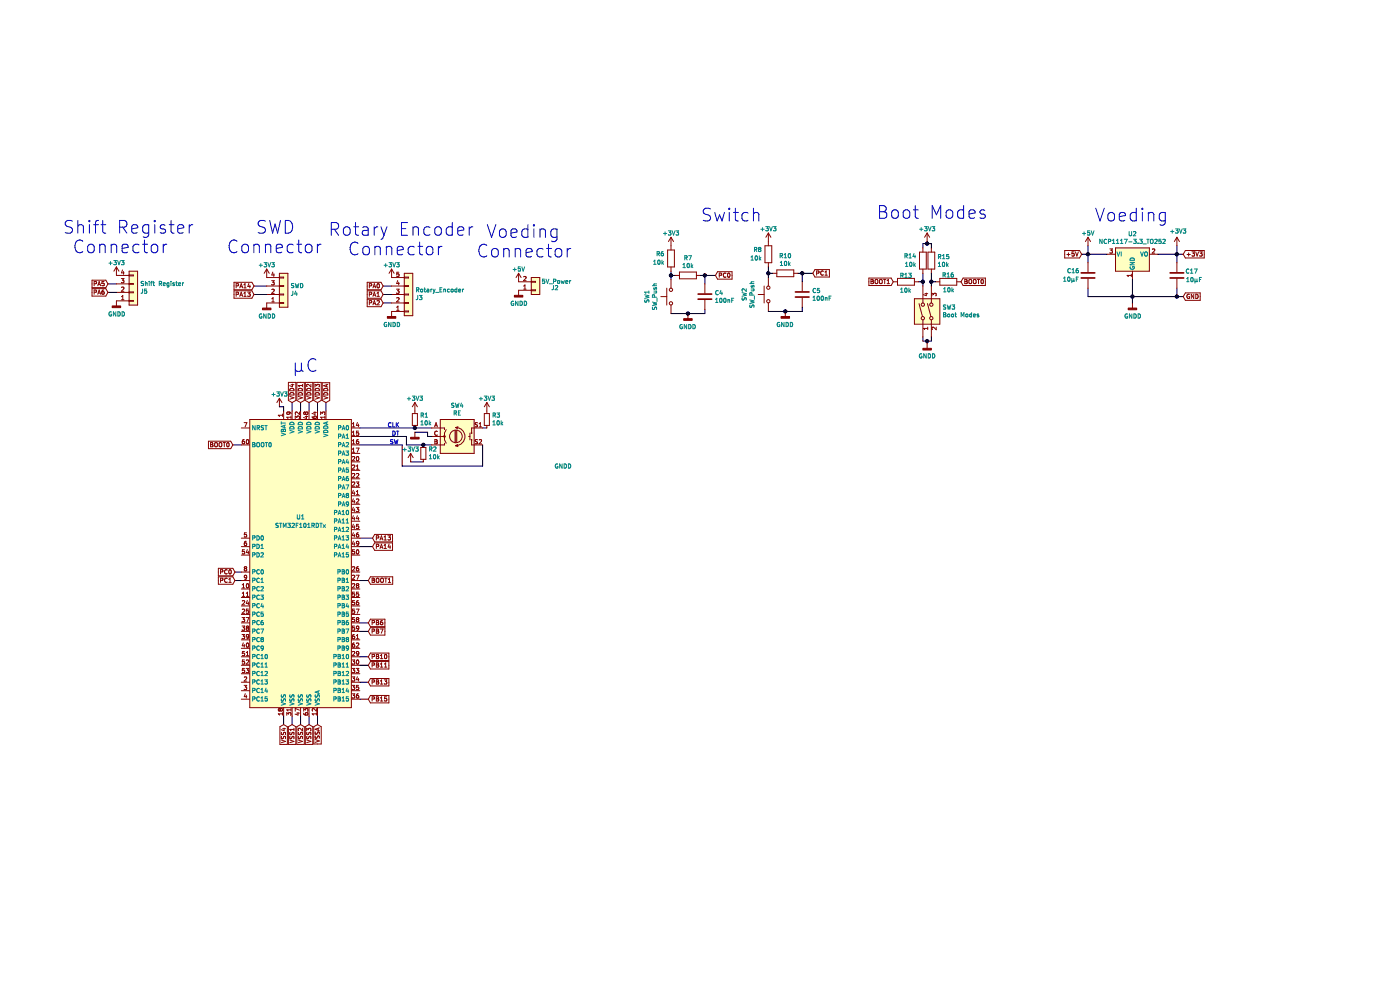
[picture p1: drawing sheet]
EESchema Schematic File Version 4
EELAYER 30 0
EELAYER END
$Descr A3 16535 11693
encoding utf-8
Sheet 1 1
Title ""
Date ""
Rev ""
Comp ""
Comment1 ""
Comment2 ""
Comment3 ""
Comment4 ""
$EndDescr
$Comp
L MCU_ST_STM32F1:STM32F101RDTx U1
U 1 1
P 3550 6650
F 0 "U1" H 3550 7200 50  0000 C CNN
F 1 "STM32F101RDTx" H 3550 7100 50  0000 C CNN
F 2 "Package_QFP:LQFP-64_10x10mm_P0.5mm" H 2950 4950 50  0001 R CNN
F 3 "http://www.st.com/st-web-ui/static/active/en/resource/technical/document/datasheet/CD00191174.pdf" H 3550 6650 50  0001 C CNN
	1    3550 6650
	1    0    0    -1  
$EndComp
Text GLabel 3450 4750 1    50   Input ~ 0
VDD4
Text GLabel 3550 4750 1    50   Input ~ 0
VDD1
Text GLabel 3650 4750 1    50   Input ~ 0
VDD2
Text GLabel 3750 4750 1    50   Input ~ 0
VDD3
Text GLabel 3650 8550 3    50   Input ~ 0
VSS3
Text GLabel 3550 8550 3    50   Input ~ 0
VSS2
Text GLabel 3450 8550 3    50   Input ~ 0
VSS1
Text GLabel 3350 8550 3    50   Input ~ 0
VSS4
Text GLabel 2750 5250 0    50   Input ~ 0
BOOT0
Wire Wire Line
	3350 4850 3350 4800
Text GLabel 4350 6850 2    50   Input ~ 0
BOOT1
Wire Wire Line
	4250 6850 4350 6850
Text GLabel 4350 7350 2    50   Input ~ 0
PB6
Wire Wire Line
	4350 7350 4250 7350
Text GLabel 4350 7450 2    50   Input ~ 0
PB7
Wire Wire Line
	4350 7450 4250 7450
Wire Wire Line
	4350 7750 4250 7750
Wire Wire Line
	4350 7850 4250 7850
Wire Wire Line
	2750 5250 2850 5250
Text GLabel 11350 3325 2    50   Input ~ 0
BOOT0
Text GLabel 10550 3325 0    50   Input ~ 0
BOOT1
$Comp
L Device:R R16
U 1 1
P 11200 3325
F 0 "R16" V 11275 3250 50  0000 L CNN
F 1 "10k" V 11100 3250 50  0000 L CNN
F 2 "Resistor_SMD:R_0805_2012Metric_Pad1.20x1.40mm_HandSolder" V 11130 3325 50  0001 C CNN
F 3 "~" H 11200 3325 50  0001 C CNN
	1    11200 3325
	0    -1   -1   0   
$EndComp
$Comp
L Device:R R13
U 1 1
P 10700 3325
F 0 "R13" V 10625 3250 50  0000 L CNN
F 1 "10k" V 10800 3250 50  0000 L CNN
F 2 "Resistor_SMD:R_0805_2012Metric_Pad1.20x1.40mm_HandSolder" V 10630 3325 50  0001 C CNN
F 3 "~" H 10700 3325 50  0001 C CNN
	1    10700 3325
	0    1    1    0   
$EndComp
$Comp
L Switch:SW_Push SW1
U 1 1
P 7925 3500
F 0 "SW1" H 7925 3785 50  0000 C CNN
F 1 "SW_Push" H 7925 3694 50  0000 C CNN
F 2 "Connector_PinHeader_2.54mm:PinHeader_1x02_P2.54mm_Vertical" H 7925 3700 50  0001 C CNN
F 3 "~" H 7925 3700 50  0001 C CNN
	1    7925 3500
	0    -1   -1   0   
$EndComp
$Comp
L Device:R R6
U 1 1
P 7925 3050
F 0 "R6" H 8000 3000 50  0000 L CNN
F 1 "10k" H 8000 3100 50  0000 L CNN
F 2 "Resistor_SMD:R_0805_2012Metric_Pad1.20x1.40mm_HandSolder" V 7855 3050 50  0001 C CNN
F 3 "~" H 7925 3050 50  0001 C CNN
	1    7925 3050
	-1   0    0    1   
$EndComp
$Comp
L Device:R R7
U 1 1
P 8125 3250
F 0 "R7" V 7918 3250 50  0000 C CNN
F 1 "10k" V 8009 3250 50  0000 C CNN
F 2 "Resistor_SMD:R_0805_2012Metric_Pad1.20x1.40mm_HandSolder" V 8055 3250 50  0001 C CNN
F 3 "~" H 8125 3250 50  0001 C CNN
	1    8125 3250
	0    1    1    0   
$EndComp
Wire Wire Line
	7925 3300 7925 3250
Wire Wire Line
	7925 3250 7975 3250
Wire Wire Line
	8275 3250 8325 3250
$Comp
L Device:C C4
U 1 1
P 8325 3500
F 0 "C4" H 8440 3546 50  0000 L CNN
F 1 "100nF" H 8440 3455 50  0000 L CNN
F 2 "Capacitor_SMD:C_0805_2012Metric_Pad1.18x1.45mm_HandSolder" H 8363 3350 50  0001 C CNN
F 3 "~" H 8325 3500 50  0001 C CNN
	1    8325 3500
	1    0    0    -1  
$EndComp
Wire Wire Line
	8325 3350 8325 3250
Connection ~ 8325 3250
Wire Wire Line
	8325 3650 8325 3700
Wire Wire Line
	8325 3700 8125 3700
$Comp
L power:+3V3 #PWR013
U 1 1
P 7925 2900
F 0 "#PWR013" H 7925 2750 50  0001 C CNN
F 1 "+3V3" H 7925 3050 50  0000 C CNN
F 2 "" H 7925 2900 50  0001 C CNN
F 3 "" H 7925 2900 50  0001 C CNN
	1    7925 2900
	-1   0    0    -1  
$EndComp
$Comp
L power:GNDD #PWR014
U 1 1
P 8125 3700
F 0 "#PWR014" H 8125 3450 50  0001 C CNN
F 1 "GNDD" H 8129 3545 50  0000 C CNN
F 2 "" H 8125 3700 50  0001 C CNN
F 3 "" H 8125 3700 50  0001 C CNN
	1    8125 3700
	-1   0    0    -1  
$EndComp
Connection ~ 8125 3700
Wire Wire Line
	8125 3700 7925 3700
Text GLabel 8450 3250 2    50   Input ~ 0
PC0
Wire Wire Line
	8450 3250 8325 3250
$Comp
L Switch:SW_Push SW2
U 1 1
P 9075 3475
F 0 "SW2" H 9075 3760 50  0000 C CNN
F 1 "SW_Push" H 9075 3669 50  0000 C CNN
F 2 "Connector_PinHeader_2.54mm:PinHeader_1x02_P2.54mm_Vertical" H 9075 3675 50  0001 C CNN
F 3 "~" H 9075 3675 50  0001 C CNN
	1    9075 3475
	0    -1   -1   0   
$EndComp
$Comp
L Device:R R8
U 1 1
P 9075 3000
F 0 "R8" H 9150 2950 50  0000 L CNN
F 1 "10k" H 9150 3050 50  0000 L CNN
F 2 "Resistor_SMD:R_0805_2012Metric_Pad1.20x1.40mm_HandSolder" V 9005 3000 50  0001 C CNN
F 3 "~" H 9075 3000 50  0001 C CNN
	1    9075 3000
	-1   0    0    1   
$EndComp
$Comp
L Device:R R10
U 1 1
P 9275 3225
F 0 "R10" V 9068 3225 50  0000 C CNN
F 1 "10k" V 9159 3225 50  0000 C CNN
F 2 "Resistor_SMD:R_0805_2012Metric_Pad1.20x1.40mm_HandSolder" V 9205 3225 50  0001 C CNN
F 3 "~" H 9275 3225 50  0001 C CNN
	1    9275 3225
	0    1    1    0   
$EndComp
Wire Wire Line
	9075 3225 9125 3225
Wire Wire Line
	9425 3225 9475 3225
$Comp
L Device:C C5
U 1 1
P 9475 3475
F 0 "C5" H 9590 3521 50  0000 L CNN
F 1 "100nF" H 9590 3430 50  0000 L CNN
F 2 "Capacitor_SMD:C_0805_2012Metric_Pad1.18x1.45mm_HandSolder" H 9513 3325 50  0001 C CNN
F 3 "~" H 9475 3475 50  0001 C CNN
	1    9475 3475
	1    0    0    -1  
$EndComp
Wire Wire Line
	9475 3325 9475 3225
Connection ~ 9475 3225
Wire Wire Line
	9475 3625 9475 3675
Wire Wire Line
	9475 3675 9275 3675
$Comp
L power:+3V3 #PWR016
U 1 1
P 9075 2850
F 0 "#PWR016" H 9075 2700 50  0001 C CNN
F 1 "+3V3" H 9075 3000 50  0000 C CNN
F 2 "" H 9075 2850 50  0001 C CNN
F 3 "" H 9075 2850 50  0001 C CNN
	1    9075 2850
	-1   0    0    -1  
$EndComp
$Comp
L power:GNDD #PWR019
U 1 1
P 9275 3675
F 0 "#PWR019" H 9275 3425 50  0001 C CNN
F 1 "GNDD" H 9279 3520 50  0000 C CNN
F 2 "" H 9275 3675 50  0001 C CNN
F 3 "" H 9275 3675 50  0001 C CNN
	1    9275 3675
	-1   0    0    -1  
$EndComp
Connection ~ 9275 3675
Wire Wire Line
	9275 3675 9075 3675
Text GLabel 9600 3225 2    50   Input ~ 0
PC1
Wire Wire Line
	9600 3225 9475 3225
Wire Wire Line
	9075 3275 9075 3225
Wire Wire Line
	10900 3325 10850 3325
Text Notes 8275 2625 0    150  ~ 0
Switch \n
$Comp
L Device:C C16
U 1 1
P 12850 3250
F 0 "C16" H 13100 3200 50  0000 R CNN
F 1 "10µF" H 13150 3300 50  0000 R CNN
F 2 "Capacitor_SMD:C_0805_2012Metric_Pad1.18x1.45mm_HandSolder" H 12888 3100 50  0001 C CNN
F 3 "~" H 12850 3250 50  0001 C CNN
	1    12850 3250
	-1   0    0    1   
$EndComp
Wire Wire Line
	12850 3100 12850 3000
$Comp
L power:+5V #PWR028
U 1 1
P 12850 2900
F 0 "#PWR028" H 12850 2750 50  0001 C CNN
F 1 "+5V" H 12850 3050 50  0000 C CNN
F 2 "" H 12850 2900 50  0001 C CNN
F 3 "" H 12850 2900 50  0001 C CNN
	1    12850 2900
	1    0    0    -1  
$EndComp
Wire Wire Line
	12850 2900 12850 3000
Connection ~ 12850 3000
$Comp
L power:GNDD #PWR029
U 1 1
P 13375 3575
F 0 "#PWR029" H 13375 3325 50  0001 C CNN
F 1 "GNDD" H 13379 3420 50  0000 C CNN
F 2 "" H 13375 3575 50  0001 C CNN
F 3 "" H 13375 3575 50  0001 C CNN
	1    13375 3575
	1    0    0    -1  
$EndComp
Wire Wire Line
	12850 3400 12850 3500
Wire Wire Line
	12850 3500 13375 3500
Wire Wire Line
	13375 3500 13375 3575
Connection ~ 13375 3500
$Comp
L Device:C C17
U 1 1
P 13900 3250
F 0 "C17" H 14150 3300 50  0000 R CNN
F 1 "10µF" H 14200 3200 50  0000 R CNN
F 2 "Capacitor_SMD:C_0805_2012Metric_Pad1.18x1.45mm_HandSolder" H 13938 3100 50  0001 C CNN
F 3 "~" H 13900 3250 50  0001 C CNN
	1    13900 3250
	1    0    0    -1  
$EndComp
Wire Wire Line
	13900 3500 13375 3500
$Comp
L power:+3V3 #PWR030
U 1 1
P 13900 2900
F 0 "#PWR030" H 13900 2750 50  0001 C CNN
F 1 "+3V3" H 13915 3073 50  0000 C CNN
F 2 "" H 13900 2900 50  0001 C CNN
F 3 "" H 13900 2900 50  0001 C CNN
	1    13900 2900
	1    0    0    -1  
$EndComp
Wire Wire Line
	13900 3500 13900 3400
Wire Wire Line
	13900 3100 13900 3000
Connection ~ 13900 3000
Wire Wire Line
	13900 3000 13900 2900
Text GLabel 12775 3000 0    50   Input ~ 0
+5V
Wire Wire Line
	12775 3000 12850 3000
Text GLabel 13975 3000 2    50   Input ~ 0
+3V3
Wire Wire Line
	13975 3000 13900 3000
Text GLabel 13975 3500 2    50   Input ~ 0
GND
Wire Wire Line
	13900 3500 13975 3500
Connection ~ 13900 3500
Wire Wire Line
	3350 8450 3350 8550
Wire Wire Line
	3450 8450 3450 8550
Wire Wire Line
	3550 8450 3550 8550
Wire Wire Line
	3650 8450 3650 8550
Wire Wire Line
	3450 4750 3450 4850
Wire Wire Line
	3550 4750 3550 4850
Wire Wire Line
	3650 4750 3650 4850
Wire Wire Line
	3750 4750 3750 4850
$Comp
L power:+3V3 #PWR01
U 1 1
P 3300 4800
F 0 "#PWR01" H 3300 4650 50  0001 C CNN
F 1 "+3V3" H 3300 4950 50  0000 C CNN
F 2 "" H 3300 4800 50  0001 C CNN
F 3 "" H 3300 4800 50  0001 C CNN
	1    3300 4800
	1    0    0    -1  
$EndComp
Wire Wire Line
	3350 4800 3300 4800
$Comp
L Switch:SW_DIP_x02 SW3
U 1 1
P 11000 3675
F 0 "SW3" V 11046 3545 50  0000 R CNN
F 1 "Boot Modes" V 10955 3545 50  0000 R CNN
F 2 "SamacSys_Parts:418117270902" H 11000 3675 50  0001 C CNN
F 3 "~" H 11000 3675 50  0001 C CNN
	1    11000 3675
	0    -1   -1   0   
$EndComp
Wire Wire Line
	10900 3975 10900 4025
Wire Wire Line
	11000 4025 11000 3975
Wire Wire Line
	10900 3375 10900 3325
Wire Wire Line
	11000 3375 11000 3325
Wire Wire Line
	11000 3325 11050 3325
$Comp
L Device:R R15
U 1 1
P 11000 3075
F 0 "R15" H 11070 3121 50  0000 L CNN
F 1 "10k" H 11070 3030 50  0000 L CNN
F 2 "Resistor_SMD:R_0805_2012Metric_Pad1.20x1.40mm_HandSolder" V 10930 3075 50  0001 C CNN
F 3 "~" H 11000 3075 50  0001 C CNN
	1    11000 3075
	1    0    0    -1  
$EndComp
Text Notes 10350 2825 0    150  ~ 0
Boot Modes\n\n
$Comp
L Device:R R14
U 1 1
P 10900 3075
F 0 "R14" H 10975 3025 50  0000 L CNN
F 1 "10k" H 10975 3125 50  0000 L CNN
F 2 "Resistor_SMD:R_0805_2012Metric_Pad1.20x1.40mm_HandSolder" V 10830 3075 50  0001 C CNN
F 3 "~" H 10900 3075 50  0001 C CNN
	1    10900 3075
	-1   0    0    1   
$EndComp
Wire Wire Line
	10900 2925 10900 2875
Wire Wire Line
	11000 2875 11000 2925
Wire Wire Line
	10900 3225 10900 3325
Connection ~ 10900 3325
Wire Wire Line
	11000 3225 11000 3325
Connection ~ 11000 3325
Wire Wire Line
	10950 2875 11000 2875
Connection ~ 10950 2875
Wire Wire Line
	10950 2850 10950 2875
Wire Wire Line
	10900 2875 10950 2875
$Comp
L power:+3V3 #PWR021
U 1 1
P 10950 2850
F 0 "#PWR021" H 10950 2700 50  0001 C CNN
F 1 "+3V3" H 10950 3000 50  0000 C CNN
F 2 "" H 10950 2850 50  0001 C CNN
F 3 "" H 10950 2850 50  0001 C CNN
	1    10950 2850
	1    0    0    -1  
$EndComp
Wire Wire Line
	10950 4025 11000 4025
Wire Wire Line
	10900 4025 10950 4025
Connection ~ 10950 4025
Wire Wire Line
	10950 4050 10950 4025
$Comp
L power:GNDD #PWR022
U 1 1
P 10950 4050
F 0 "#PWR022" H 10950 3800 50  0001 C CNN
F 1 "GNDD" H 10950 3900 50  0000 C CNN
F 2 "" H 10950 4050 50  0001 C CNN
F 3 "" H 10950 4050 50  0001 C CNN
	1    10950 4050
	1    0    0    -1  
$EndComp
Wire Wire Line
	9075 3225 9075 3150
Connection ~ 9075 3225
Wire Wire Line
	7925 3200 7925 3250
Connection ~ 7925 3250
Text GLabel 4350 7750 2    50   Input ~ 0
PB10
Text GLabel 4350 7850 2    50   Input ~ 0
PB11
Text GLabel 4350 8050 2    50   Input ~ 0
PB13
Wire Wire Line
	4350 8050 4250 8050
Text GLabel 4350 8250 2    50   Input ~ 0
PB15
Wire Wire Line
	4350 8250 4250 8250
$Comp
L Regulator_Linear:NCP1117-3.3_TO252 U2
U 1 1
P 13375 3000
F 0 "U2" H 13375 3242 50  0000 C CNN
F 1 "NCP1117-3.3_TO252" H 13375 3151 50  0000 C CNN
F 2 "Package_TO_SOT_SMD:TO-252-2" H 13375 3225 50  0001 C CNN
F 3 "http://www.onsemi.com/pub_link/Collateral/NCP1117-D.PDF" H 13375 3000 50  0001 C CNN
	1    13375 3000
	1    0    0    -1  
$EndComp
Wire Wire Line
	13375 3300 13375 3500
Wire Wire Line
	12850 3000 13075 3000
Wire Wire Line
	13675 3000 13900 3000
Text GLabel 3850 4750 1    50   Input ~ 0
VDDA
Wire Wire Line
	3850 4850 3850 4750
Text GLabel 3750 8550 3    50   Input ~ 0
VSSA
Wire Wire Line
	3750 8550 3750 8450
$Comp
L Connector_Generic:Conn_01x04 J4
U 1 1
P 3350 3475
F 0 "J4" H 3430 3467 50  0000 L CNN
F 1 "SWD" H 3430 3376 50  0000 L CNN
F 2 "Connector_PinHeader_2.54mm:PinHeader_1x04_P2.54mm_Vertical" H 3350 3475 50  0001 C CNN
F 3 "~" H 3350 3475 50  0001 C CNN
	1    3350 3475
	1    0    0    1   
$EndComp
Text GLabel 3000 3475 0    50   Input ~ 0
PA13
Text GLabel 3000 3375 0    50   Input ~ 0
PA14
Wire Wire Line
	3150 3375 3000 3375
Wire Wire Line
	3150 3475 3000 3475
Text GLabel 4400 6350 2    50   Input ~ 0
PA13
Text GLabel 4400 6450 2    50   Input ~ 0
PA14
Wire Wire Line
	4250 6450 4400 6450
Wire Wire Line
	4250 6350 4400 6350
$Comp
L power:+5V #PWR026
U 1 1
P 6125 3325
F 0 "#PWR026" H 6125 3175 50  0001 C CNN
F 1 "+5V" H 6125 3475 50  0000 C CNN
F 2 "" H 6125 3325 50  0001 C CNN
F 3 "" H 6125 3325 50  0001 C CNN
	1    6125 3325
	1    0    0    -1  
$EndComp
$Comp
L power:GNDD #PWR027
U 1 1
P 6125 3425
F 0 "#PWR027" H 6125 3175 50  0001 C CNN
F 1 "GNDD" H 6129 3270 50  0000 C CNN
F 2 "" H 6125 3425 50  0001 C CNN
F 3 "" H 6125 3425 50  0001 C CNN
	1    6125 3425
	1    0    0    -1  
$EndComp
$Comp
L power:+3V3 #PWR031
U 1 1
P 3150 3275
F 0 "#PWR031" H 3150 3125 50  0001 C CNN
F 1 "+3V3" H 3150 3425 50  0000 C CNN
F 2 "" H 3150 3275 50  0001 C CNN
F 3 "" H 3150 3275 50  0001 C CNN
	1    3150 3275
	1    0    0    -1  
$EndComp
$Comp
L power:GNDD #PWR032
U 1 1
P 3150 3575
F 0 "#PWR032" H 3150 3325 50  0001 C CNN
F 1 "GNDD" H 3154 3420 50  0000 C CNN
F 2 "" H 3150 3575 50  0001 C CNN
F 3 "" H 3150 3575 50  0001 C CNN
	1    3150 3575
	1    0    0    -1  
$EndComp
Text GLabel 2775 6750 0    50   Input ~ 0
PC0
Text GLabel 2775 6850 0    50   Input ~ 0
PC1
Wire Wire Line
	2850 6850 2775 6850
Wire Wire Line
	2850 6750 2775 6750
Text Notes 2675 3000 0    150  ~ 0
   SWD\nConnector
Text Notes 12925 2625 0    150  ~ 0
Voeding\n
Text Notes 3450 4400 0    150  ~ 0
µC\n
Text Notes 5625 3050 0    150  ~ 0
 Voeding\nConnector
$Comp
L Connector_Generic:Conn_01x02 J2
U 1 1
P 6325 3425
F 0 "J2" H 6600 3400 50  0000 R CNN
F 1 "5V_Power" H 6750 3325 50  0000 R CNN
F 2 "Connector_PinHeader_2.54mm:PinHeader_1x02_P2.54mm_Vertical" H 6325 3425 50  0001 C CNN
F 3 "~" H 6325 3425 50  0001 C CNN
	1    6325 3425
	1    0    0    1   
$EndComp
Text GLabel 1275 3350 0    50   Input ~ 0
PA5
$Comp
L power:GNDD #PWR038
U 1 1
P 1375 3550
F 0 "#PWR038" H 1375 3300 50  0001 C CNN
F 1 "GNDD" H 1379 3395 50  0000 C CNN
F 2 "" H 1375 3550 50  0001 C CNN
F 3 "" H 1375 3550 50  0001 C CNN
	1    1375 3550
	1    0    0    -1  
$EndComp
$Comp
L power:+3V3 #PWR037
U 1 1
P 1375 3250
F 0 "#PWR037" H 1375 3100 50  0001 C CNN
F 1 "+3V3" H 1375 3400 50  0000 C CNN
F 2 "" H 1375 3250 50  0001 C CNN
F 3 "" H 1375 3250 50  0001 C CNN
	1    1375 3250
	1    0    0    -1  
$EndComp
Wire Wire Line
	1275 3350 1375 3350
Wire Wire Line
	1275 3450 1375 3450
Text GLabel 1275 3450 0    50   Input ~ 0
PA6
$Comp
L Connector_Generic:Conn_01x04 J5
U 1 1
P 1575 3450
F 0 "J5" H 1655 3442 50  0000 L CNN
F 1 "Shift Register" H 1655 3351 50  0000 L CNN
F 2 "Connector_PinHeader_2.54mm:PinHeader_1x04_P2.54mm_Vertical" H 1575 3450 50  0001 C CNN
F 3 "~" H 1575 3450 50  0001 C CNN
	1    1575 3450
	1    0    0    1   
$EndComp
Text Notes 625  3000 0    150  ~ 0
 Shift Register\n  Connector
Text Notes 3875 3025 0    150  ~ 0
Rotary Encoder\n  Connector
Text GLabel 4525 3375 0    50   Input ~ 0
PA0
Text GLabel 4525 3575 0    50   Input ~ 0
PA2
Text GLabel 4525 3475 0    50   Input ~ 0
PA1
$Comp
L power:GNDD #PWR034
U 1 1
P 4625 3675
F 0 "#PWR034" H 4625 3425 50  0001 C CNN
F 1 "GNDD" H 4629 3520 50  0000 C CNN
F 2 "" H 4625 3675 50  0001 C CNN
F 3 "" H 4625 3675 50  0001 C CNN
	1    4625 3675
	1    0    0    -1  
$EndComp
$Comp
L power:+3V3 #PWR033
U 1 1
P 4625 3275
F 0 "#PWR033" H 4625 3125 50  0001 C CNN
F 1 "+3V3" H 4625 3425 50  0000 C CNN
F 2 "" H 4625 3275 50  0001 C CNN
F 3 "" H 4625 3275 50  0001 C CNN
	1    4625 3275
	1    0    0    -1  
$EndComp
Wire Wire Line
	4525 3375 4625 3375
Wire Wire Line
	4525 3475 4625 3475
Wire Wire Line
	4525 3575 4625 3575
$Comp
L Connector_Generic:Conn_01x05 J3
U 1 1
P 4825 3475
F 0 "J3" H 4905 3517 50  0000 L CNN
F 1 "Rotary_Encoder" H 4905 3426 50  0000 L CNN
F 2 "Connector_PinHeader_2.54mm:PinHeader_1x05_P2.54mm_Vertical" H 4825 3475 50  0001 C CNN
F 3 "~" H 4825 3475 50  0001 C CNN
	1    4825 3475
	1    0    0    1   
$EndComp
$Comp
L Device:Rotary_Encoder_Switch SW4
U 1 1
P 5400 5150
F 0 "SW4" H 5400 5517 50  0000 C CNN
F 1 "RE" H 5400 5426 50  0000 C CNN
F 2 "" H 5250 5310 50  0001 C CNN
F 3 "~" H 5400 5410 50  0001 C CNN
	1    5400 5150
	1    0    0    -1  
$EndComp
$Comp
L Device:R_Small R1
U 1 1
P 4900 4950
F 0 "R1" H 4841 4904 50  0000 R CNN
F 1 "10k" H 4841 4995 50  0000 R CNN
F 2 "" H 4900 4950 50  0001 C CNN
F 3 "~" H 4900 4950 50  0001 C CNN
	1    4900 4950
	-1   0    0    1   
$EndComp
$Comp
L power:GNDD #PWR?
U 1 1
P 4900 5100
F 0 "#PWR?" H 4900 4850 50  0001 C CNN
F 1 "GNDD" H 6650 4700 50  0000 C CNN
F 2 "" H 4900 5100 50  0001 C CNN
F 3 "" H 4900 5100 50  0001 C CNN
	1    4900 5100
	1    0    0    -1  
$EndComp
$Comp
L power:+3V3 #PWR?
U 1 1
P 4850 5450
F 0 "#PWR?" H 4850 5300 50  0001 C CNN
F 1 "+3V3" H 4850 5600 50  0000 C CNN
F 2 "" H 4850 5450 50  0001 C CNN
F 3 "" H 4850 5450 50  0001 C CNN
	1    4850 5450
	1    0    0    -1  
$EndComp
Wire Wire Line
	5100 5050 4900 5050
$Comp
L power:+3V3 #PWR?
U 1 1
P 4900 4850
F 0 "#PWR?" H 4900 4700 50  0001 C CNN
F 1 "+3V3" H 4900 5000 50  0000 C CNN
F 2 "" H 4900 4850 50  0001 C CNN
F 3 "" H 4900 4850 50  0001 C CNN
	1    4900 4850
	1    0    0    -1  
$EndComp
Wire Wire Line
	4900 5100 5050 5100
Wire Wire Line
	5050 5100 5050 5150
Wire Wire Line
	5050 5150 5100 5150
Connection ~ 4900 5050
Wire Wire Line
	4800 5250 4800 5150
$Comp
L Device:R_Small R3
U 1 1
P 5750 4950
F 0 "R3" H 5691 4904 50  0000 R CNN
F 1 "10k" H 5691 4995 50  0000 R CNN
F 2 "" H 5750 4950 50  0001 C CNN
F 3 "~" H 5750 4950 50  0001 C CNN
	1    5750 4950
	-1   0    0    1   
$EndComp
$Comp
L Device:R_Small R2
U 1 1
P 5000 5350
F 0 "R2" H 4941 5304 50  0000 R CNN
F 1 "10k" H 4941 5395 50  0000 R CNN
F 2 "" H 5000 5350 50  0001 C CNN
F 3 "~" H 5000 5350 50  0001 C CNN
	1    5000 5350
	-1   0    0    1   
$EndComp
Wire Wire Line
	4850 5450 5000 5450
Wire Wire Line
	5100 5250 5000 5250
Wire Wire Line
	5000 5250 4800 5250
Connection ~ 5000 5250
Wire Wire Line
	5750 5050 5700 5050
$Comp
L power:+3V3 #PWR?
U 1 1
P 5750 4850
F 0 "#PWR?" H 5750 4700 50  0001 C CNN
F 1 "+3V3" H 5750 5000 50  0000 C CNN
F 2 "" H 5750 4850 50  0001 C CNN
F 3 "" H 5750 4850 50  0001 C CNN
	1    5750 4850
	1    0    0    -1  
$EndComp
Wire Wire Line
	5700 5250 5700 5500
Wire Wire Line
	5700 5500 4750 5500
Wire Wire Line
	4750 5500 4750 5250
Wire Wire Line
	4250 5250 4750 5250
Wire Wire Line
	4250 5150 4800 5150
Wire Wire Line
	4250 5050 4900 5050
Text Notes 4575 5050 0    50   ~ 0
CLK
Text Notes 4625 5150 0    50   ~ 0
DT
Text Notes 4600 5250 0    50   ~ 0
SW
$EndSCHEMATC
